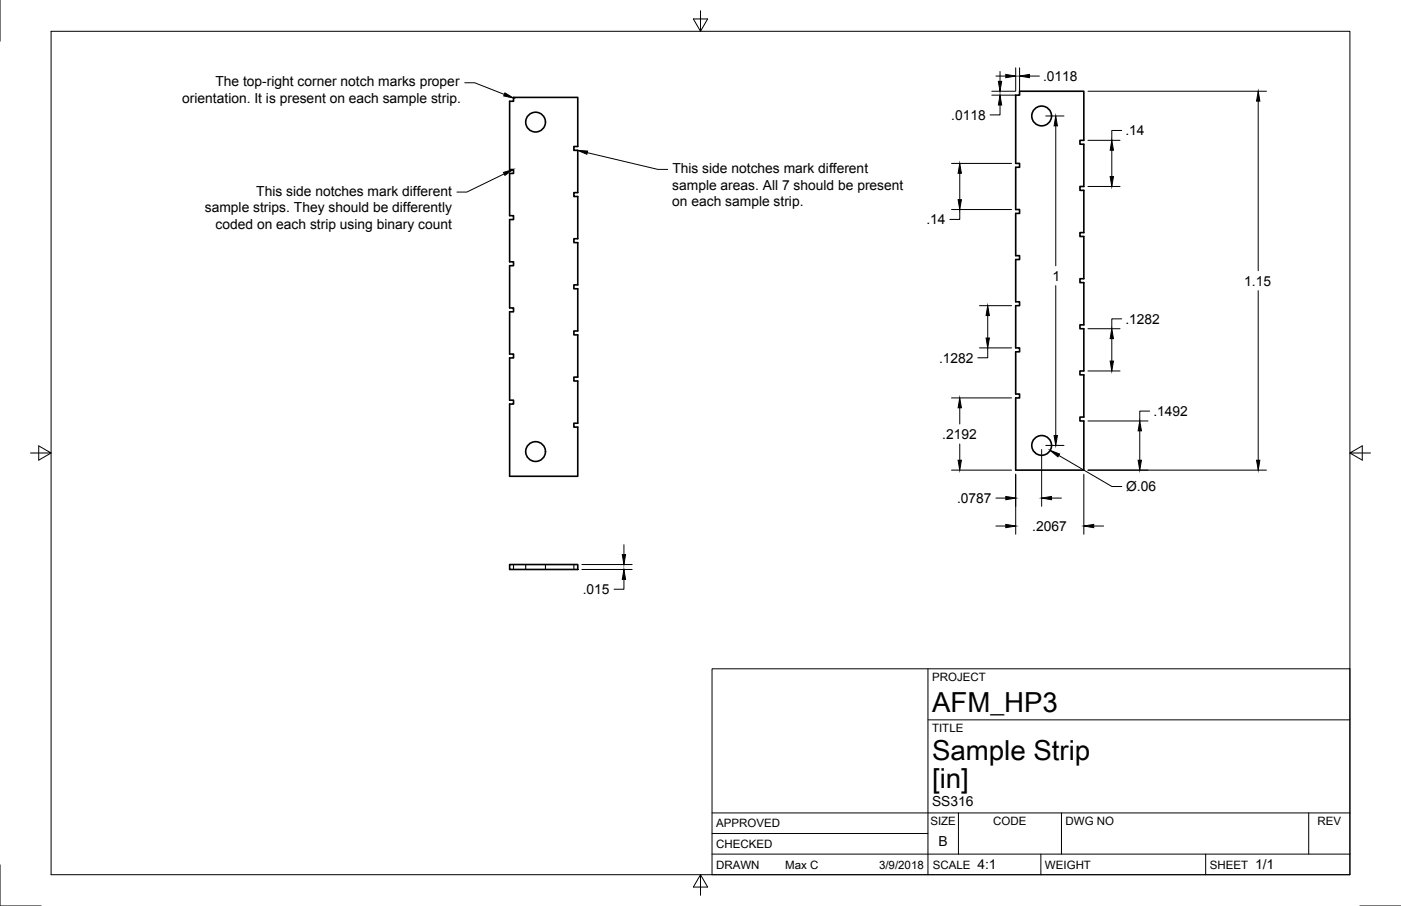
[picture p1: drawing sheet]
<svg xmlns="http://www.w3.org/2000/svg" width="432mm" height="279mm" viewBox="0 0 432 279" stroke-linecap="round" stroke-linejoin="round" font-family="sans-serif">
<!-- layer: Visible -->
<g fill="none" stroke="#000" stroke-width=".5">
<path d="M157.1 31.2h1.2v-1.2h19.8v15.2h-1.2v1.2h1.2v13h-1.2v1.2h1.2v13h-1.2v1.2h1.2v13h-1.2v1.2h1.2v13.1h-1.2v1.2h1.2v13h-1.2v1.2h1.2v13h-1.2v1.2h1.2v15.2h-21v-22.3h1.2v-1.2h-1.2v-13h1.2v-1.2h-1.2v-13h1.2v-1.2h-1.2v-13.1h1.2v-1.2h-1.2v-13h1.2v-1.2h-1.2v-13h1.2v-1.2h-1.2zM313 29.3h1.2v-1.2h19.8v15.2h-1.2v1.2h1.2v13h-1.2v1.2h1.2v13h-1.2v1.2h1.2v13.1h-1.2v1.2h1.2v13h-1.2v1.2h1.2v13h-1.2v1.2h1.2v13h-1.2v1.2h1.2v15.2h-21v-22.3h1.2v-1.2h-1.2v-13h1.2v-1.2h-1.2v-13h1.2v-1.2h-1.2v-13.1h1.2v-1.2h-1.2v-13h1.2v-1.2h-1.2v-13h1.2v-1.2h-1.2zM157.1 174.1h21v1.5h-21z"/>
<circle cx="165.1" cy="37.7" r="3"/>
<circle cx="321" cy="35.8" r="3"/>
<circle cx="165.1" cy="139.3" r="3"/>
<circle cx="321" cy="137.4" r="3"/>
</g>
<!-- layer: Hidden -->
<path d="M158.3 174.1v1.5M162 174.1v1.5M168.1 174.1v1.5M176.9 174.1v1.5" fill="none" stroke="#000" stroke-width=".35"/>
<!-- layer: Border -->
<path d="M0 0v12.7M15.7 9.7h400.4v260h-400.4zM215.9 3.3v6.4l-2.2-3.9h4.4l-2.2 3.9M9.4 139.7h6.3l-3.8-2.2v4.4l3.8-2.2M416.1 139.7l3.8 2.2v-4.4l-3.8 2.2h6.3M0 266.7v12.7h12.7M215.9 269.7l2.2 3.9h-4.4l2.2-3.9v6.4M419.1 279.4h12.7" fill="none" stroke="#000" stroke-width=".31"/>
<!-- layer: Titleblock -->
<path d="M219.5 206.2h196.6v63.5h-196.6zM286 206.2v63.5M286 222h130.1M219.5 257h66.5M219.5 250.7h196.6M295.4 250.7v12.7M327.2 250.7v12.7M403.4 250.7v12.7M219.5 263.4h196.6M320.8 263.4v6.3M371.6 263.4v6.3" fill="none" stroke="#000" stroke-width=".31"/>
<!-- layer: Annotations -->
<path d="M155.6 28.6l2.7 1.6-3.1-.6zM155.2 53.2l2.9-.9-2.5 1.8zM178 46.4l3.1 .2-.2 1z" fill="#000" stroke="#000" stroke-width=".31"/>
<path d="M143.2 25.5h3.1l9.1 3.6M155.4 53.6l-11.5 5.6h-3.1M181 47.1l21.8 5.1h3" fill="none" stroke="#000" stroke-width=".31"/>
<!-- layer: Dimensions -->
<g fill="none" stroke="#000" stroke-width=".31">
<path d="M305.7 29.3h7.3M305.7 28.1h7.3M306.9 23.5h3.1M308.2 32.4v3h-3M308.2 22v3.1M313 20.9v7.2M314.2 20.9v7.2M317.3 23.5h3M322.3 35.8h5.6M325.4 38.8v43.2M335.3 28.1h55M387.8 31.2v52.3"/>
<path d="M293.3 50.4h18.5M295.8 53.4v8.2M335.3 57.5h9.9M335.3 43.3h9.9M342.7 46.3v8.2M345.7 40.2h-3v3.1M293.3 64.6h18.5M295.8 64.6v3.1h-3M301.9 94.3h9.9M304.4 97.3v6.9M325.4 88.1v46.2M345.7 98.3h-3v3.1"/>
<path d="M387.8 89.6v52.3M301.9 107.3h9.9M304.4 107.3v3h-3M335.3 114.4h9.9M335.3 101.4h9.9M342.7 104.4v7M293.3 122.7h18.5M295.8 125.8v5M295.8 136.9v5M321 138.6v17.5M322.3 137.4h5.6M335.3 129.8h18.5"/>
<path d="M351.3 132.9v9M354.3 126.8h-3v3M293.3 145h18.5M306.9 153.6h3.1M313 146.3v18.5M324.1 153.6h3M326.3 140.4l16.4 9.6h3.1M334 146.3v18.5M335.3 145h55M179.3 174.1h15.5M179.3 175.6h15.5M192.3 178.7v3h-3"/>
<path d="M192.3 168v3M306.9 162.2h3.1M337.1 162.2h3"/>
</g>
<g fill="#000" stroke="#000" stroke-width=".31">
<path d="M307.7 25.1h1l-.5 3zM308.2 29.3l.5 3.1h-1zM310 22.9l3 .6-3 .5zM314.2 23.5l3.1-.6v1.1zM325.4 35.8l.5 3h-1zM387.8 28.1l.5 3.1h-1zM295.8 50.4l.5 3h-1zM342.2 54.5h1l-.5 3zM342.7 43.3l.5 3h-1zM295.3 61.6h1l-.5 3zM304.4 94.3l.5 3h-1zM303.9 104.2h1l-.5 3.1z"/>
<path d="M342.2 111.4h1l-.5 3zM342.7 101.4l.5 3h-1zM295.8 122.7l.5 3.1h-1zM324.9 134.3h1l-.5 3.1zM351.3 129.8l.5 3.1h-1zM295.3 141.9h1l-.5 3.1zM310 153.1l3 .5-3 .5zM321 153.6l3.1-.5v1zM323.7 138.9l2.9 1.1-.5 .9zM350.8 141.9h1l-.5 3.1zM387.3 141.9h1l-.5 3.1zM191.8 171h1l-.5 3.1z"/>
<path d="M192.3 175.6l.5 3.1h-1zM310 161.7l3 .5-3 .5zM334 162.2l3.1-.5v1z"/>
</g>
<g font-size="8.5">
<text x="287.3" y="219.5">AFM_HP3</text>
<text x="287.3" y="234.4">Sample Strip</text>
<text x="287.3" y="243.1">[in]</text>
</g>
<g font-size="4.3">
<text x="66.4" y="26.6">The top-right corner notch marks proper</text>
<text x="321.5" y="25">.0118</text>
<text x="56.2" y="31.7">orientation. It is present on each sample strip.</text>
<text x="293.2" y="36.9">.0118</text>
<text x="346.9" y="41.8">.14</text>
<text x="207.2" y="53.4">This side notches mark different</text>
<text x="207.2" y="58.5">sample areas. All 7 should be present</text>
<text x="63.1" y="65.5">sample strips. They should be differently</text>
<text x="79" y="60.4">This side notches mark different</text>
<text x="207.2" y="63.6">on each sample strip.</text>
<text x="66.4" y="70.6">coded on each strip using binary count</text>
<text x="285.5" y="69.2">.14</text>
<text x="324.4" y="86.5">1</text>
<text x="383.5" y="88.1">1.15</text>
<text x="346.9" y="99.8">.1282</text>
<text x="289.4" y="111.8">.1282</text>
<text x="355.5" y="128.3">.1492</text>
<text x="290.4" y="135.3">.2192</text>
<text x="295" y="155.1">.0787</text>
<text x="347.1" y="151.5">Ø.06</text>
<text x="318.1" y="163.7">.2067</text>
<text x="179.6" y="183.2">.015</text>
<text x="287.3" y="248.7">SS316</text>
<text x="289.3" y="261">B</text>
<text x="301.2" y="268.1">4:1</text>
<text x="386.8" y="268.1">1/1</text>
</g>
<g font-size="3.5">
<text x="287.3" y="210.1">PROJECT</text>
<text x="287.3" y="225.8">TITLE</text>
<text x="220.7" y="255.1">APPROVED</text>
<text x="286.8" y="254.5">SIZE</text>
<text x="306.2" y="254.5">CODE</text>
<text x="328.4" y="254.5">DWG NO</text>
<text x="406.1" y="254.5">REV</text>
<text x="220.7" y="261.5">CHECKED</text>
<text x="220.7" y="267.8">DRAWN</text>
<text x="242" y="267.8">Max C</text>
<text x="270.9" y="267.8">3/9/2018</text>
<text x="287.5" y="267.8">SCALE</text>
<text x="322.1" y="267.8">WEIGHT</text>
<text x="372.9" y="267.8">SHEET</text>
</g>
</svg>
